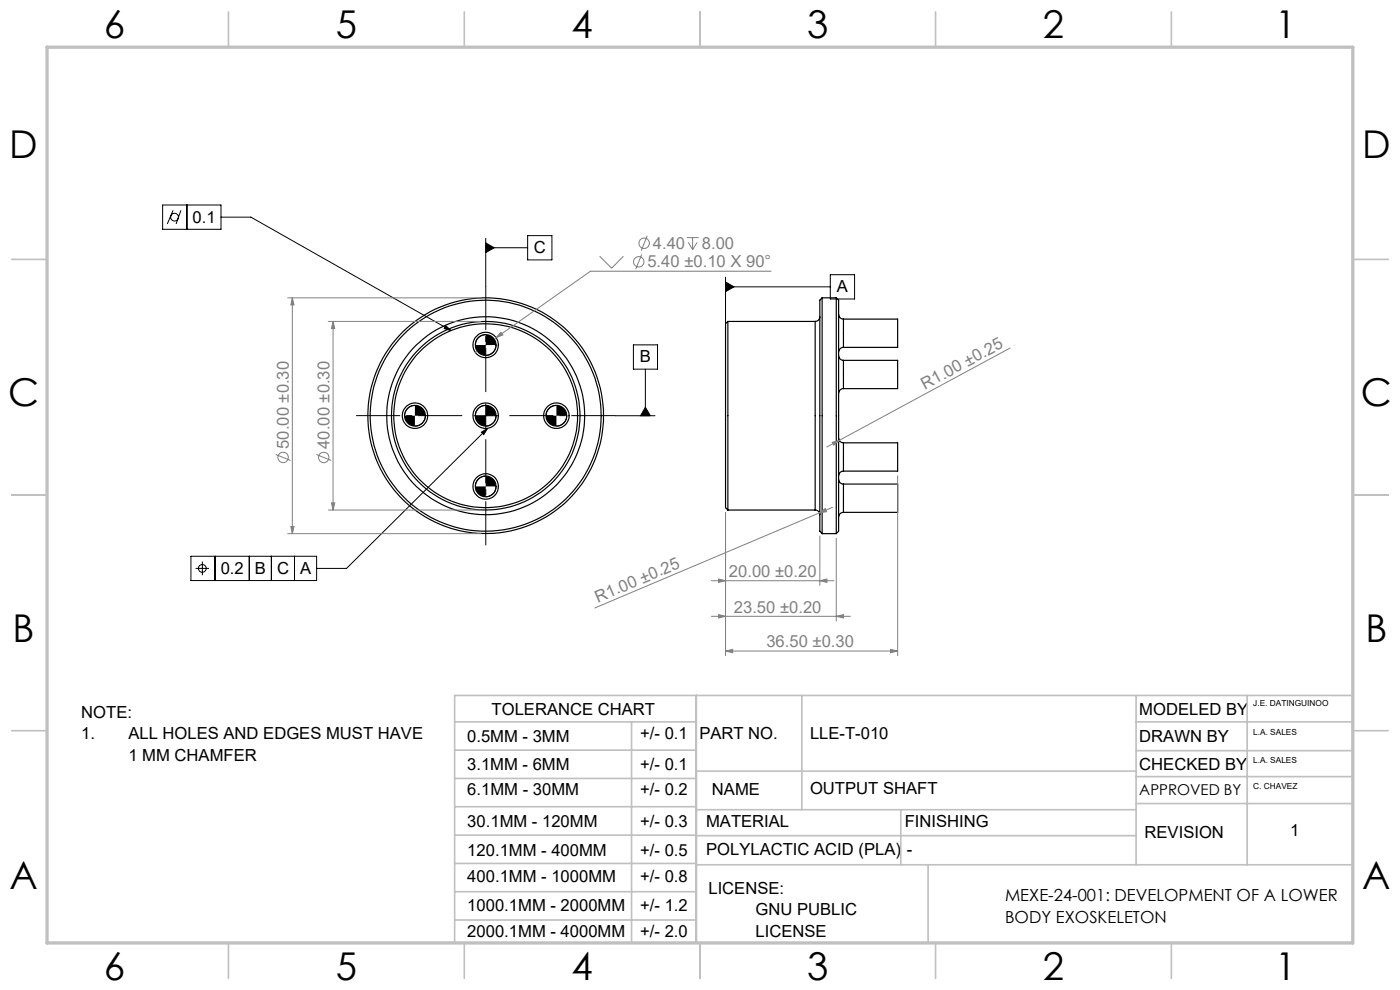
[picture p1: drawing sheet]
<svg xmlns="http://www.w3.org/2000/svg" width="297mm" height="210mm" viewBox="0 0 297 210" stroke-linecap="round" stroke-linejoin="round" font-family="sans-serif">
<g fill="none" stroke="#000" stroke-width=".25">
<path d="M154.4 68.2v40M154.4 68.2l-.5 .5v39l.5 .5M154.4 68.2h18.5M172.9 68.2v40M173.9 67.2a.96 .96 0 0 1-1 1M174.4 63.2v50M174.4 63.2l-.5 .5v49l.5 .5M174.4 63.2h3M177.4 63.2v50M177.4 63.2l.5 .5v49l-.5 .5M177.9 75.5a1.02 1.02 0 0 0 1 .9M177.9 66.7a1.02 1.02 0 0 0 1 1"/>
<path d="M178.9 73.7a1.02 1.02 0 0 0-1 1M178.9 76.4h11.5v6h-11.5M178.9 67.7h11.5v6h-11.5M178.9 76.4v6M178.9 67.7v6M177.9 92.9a1.02 1.02 0 0 0 1 1M178.9 99.9a1.02 1.02 0 0 0-1 1M178.9 82.4a1.02 1.02 0 0 0-1 1M178.9 93.9h11.5v6h-11.5M178.9 93.9v6M154.4 108.2h18.5M172.9 108.2a.96 .96 0 0 1 1 1"/>
<path d="M174.4 113.2h3M177.9 101.7a1.02 1.02 0 0 0 1 1M178.9 108.7a1.02 1.02 0 0 0-1 1M178.9 102.7h11.5v6h-11.5M178.9 102.7v6"/>
<circle cx="103" cy="73.2" r="2.21"/>
<circle cx="103" cy="73.2" r="2.7"/>
<circle cx="88" cy="88.2" r="2.21"/>
<circle cx="88" cy="88.2" r="2.7"/>
<circle cx="103" cy="88.2" r="19.5"/>
<circle cx="103" cy="88.2" r="2.21"/>
<circle cx="103" cy="88.2" r="2.7"/>
<circle cx="103" cy="88.2" r="24.5"/>
<circle cx="103" cy="88.2" r="25"/>
<circle cx="103" cy="88.2" r="21"/>
<circle cx="103" cy="88.2" r="20"/>
<circle cx="118" cy="88.2" r="2.7"/>
<circle cx="118" cy="88.2" r="2.19"/>
<circle cx="103" cy="103.2" r="2.21"/>
<circle cx="103" cy="103.2" r="2.7"/>
</g>
<g fill="none" stroke="#808080" stroke-width=".21">
<path d="M127.2 54.4l2.6 2.5 2.5-2.5M136.1 54l-1.2 3.1M137.3 50l-1.3 3.2M145.7 50.4h2.5M146 51.4l.9 1.5M146.9 50.4v2.5M147.9 51.4l-1 1.5M163.6 57.5h-38.3l-24.5 17.2M61 63.2h41M62 63.2l.4 1.5h-.7zM62 63.2v50M69.6 68.2h32.4"/>
<path d="M70.7 68.2l.3 1.5h-.7zM70.7 68.2v40M106.3 70.5l.4 .5-1.5 .6zM214.3 73.8l-36.3 19.6M58.5 96.4l3.1 1.3M67.1 96.4l3.2 1.3M176.6 93.8l1.4-.4-1.1 1zM178 93.4l-2.6 1.4M61 113.2h41M61.7 111.7h.7l-.4 1.5zM69.6 108.2h32.4M70.3 106.7h.7l-.3 1.5z"/>
<path d="M153.9 108.7v30.4M173.8 108.8l1.3-.9 .3 .6zM173.9 113.7v10.5M176.6 107.6l-50.4 21.4M177.4 114.2v17.6M190.4 100.9v38.2M150.9 130.7h29.5M150.9 123.2h26M152.4 130.4l1.5 .3-1.5 .4zM152.4 122.8l1.5 .4-1.5 .3zM153.9 138.1l1.5-.3v.7zM153.9 138.1h36.5"/>
<path d="M173.9 123.2l1.5-.4v.7zM177.4 130.7l1.5-.3v.7zM188.9 137.8l1.5 .3-1.5 .4z"/>
<circle cx="135.5" cy="55.5" r="1.09"/>
<circle cx="136.7" cy="51.6" r="1.1"/>
<circle cx="60.1" cy="97" r="1.11"/>
<circle cx="68.7" cy="97" r="1.11"/>
</g>
<g fill="none" stroke="#000" stroke-width=".21">
<path d="M34.5 43.5h12.4v5.1h-12.4zM36.7 44.6l-1.2 2.9M38.4 44.6l-1 2.9M39.7 43.5v5.1M46.9 46.1h6.3l42.5 24M103 51.5l1.8 1.1-1.8 1zM103 50.5v10.2M103 52.6h8.9M111.9 50h5.2v5.1h-5.2zM153.9 59.8l1.8 1-1.8 1.1zM153.9 58.8v9.9M176.1 58.3h5.2v5.1h-5.2z"/>
<path d="M94.5 69.1l1.2 1-1.5-.4zM103 71a2.29 2.29 0 0 0-2.2 2.2M105.2 73.2a2.17 2.17 0 0 1-2.2 2.2M134.4 73.2h5.1v5.1h-5.1zM136.9 78.3v9.9M153.9 60.8h22.2M88 86a2.17 2.17 0 0 0-2.2 2.2M90.2 88.2a2.17 2.17 0 0 1-2.2 2.2M100.5 88.2h5.1M102.1 91.7l1.3-.8-.8 1.3zM103 86a2.23 2.23 0 0 0-2.2 2.2M103 85.7v5"/>
<path d="M103.4 90.9l-29.9 29.7h-6.3M105.2 88.2a2.17 2.17 0 0 1-2.2 2.2M118 86a2.23 2.23 0 0 0-2.2 2.2M120.2 88.2a2.17 2.17 0 0 1-2.2 2.2M130.5 88.2h8.5M136.9 86.4l1.1 1.8h-2.1zM40.5 118h26.7v5.1h-26.7zM42.9 119.1v2.9M45.6 118v5.1M52.9 118v5.1M57.6 118v5.1M62.5 118v5.1"/>
<path d="M103 101a2.23 2.23 0 0 0-2.2 2.2M105.2 103.2a2.17 2.17 0 0 1-2.2 2.2M41.5 120.6h2.8"/>
<circle cx="37" cy="46.1" r=".83"/>
<circle cx="42.9" cy="120.6" r=".83"/>
</g>
<path d="M98.1 88.2h-22.5M103.1 83.2v-22.5M103.1 93.2v22.5M108.1 88.2h22.5" fill="none" stroke="#000" stroke-width=".21" stroke-dasharray="15.2 1.3 1.3 1.3" stroke-dashoffset="5.9" stroke-linecap="butt"/>
<g fill="none" stroke="#c0c0c0" stroke-width=".35">
<path d="M48.5 2.5v7.5M98.5 2.5v7.5M148.5 2.5v7.5M198.5 2.5v7.5M248.5 2.5v7.5M2.5 55h7.5M287 55h7.5M2.5 105h7.5M287 105h7.5M2.5 155h7.5M96.4 147.5h190.6v52.5h-190.6zM96.4 153.1h51.3"/>
<path d="M96.4 159.1h51.3M134 153.1v46.9M147.7 147.5v52.5M170.1 147.5v24.3M241 147.5v35.9M241 153.1h46M241 159.2h46M264.6 147.5v35.9M287 155h7.5M96.4 165.1h51.3M96.4 171.1h51.3M96.4 177.2h51.3"/>
<path d="M147.7 163.6h93.3M147.7 171.8h93.3M147.7 177.3h93.3M191.1 171.8v11.6M241 164.7h46M241 170.5h46M96.4 183.2h51.3M96.4 189.2h51.3M96.4 195.1h51.3M147.7 183.4h139.3M196.9 183.4v16.6M48.5 200v7.5"/>
<path d="M98.5 200v7.5M148.5 200v7.5M198.5 200v7.5M248.5 200v7.5"/>
</g>
<path d="M10 10h277v190h-277z" fill="none" stroke="#c0c0c0" stroke-width=".7"/>
<path d="M102.1 91.7l1.3-.8-.8 1.3zM94.5 69.1l1.2 1-1.5-.4zM136.9 86.4l1.1 1.8h-2.1zM103 51.5l1.8 1.1-1.8 1zM85.8 88.2a2.17 2.17 0 0 0 2.2 2.2v-2.2zM88 86v2.2h2.2a2.17 2.17 0 0 0-2.2-2.2zM100.8 103.2a2.23 2.23 0 0 0 2.2 2.2v-2.2zM103 101v2.2h2.2a2.17 2.17 0 0 0-2.2-2.2zM115.8 88.2a2.23 2.23 0 0 0 2.2 2.2v-2.2zM118 86v2.2h2.2a2.17 2.17 0 0 0-2.2-2.2zM100.8 73.2a2.23 2.23 0 0 0 2.2 2.2v-2.2zM103 71v2.2h2.2a2.23 2.23 0 0 0-2.2-2.2zM100.8 88.2a2.23 2.23 0 0 0 2.2 2.2v-2.2zM103 86v2.2h2.2a2.17 2.17 0 0 0-2.2-2.2zM153.9 59.8l1.8 1-1.8 1.1z" fill="#000"/>
<g fill="#808080">
<path d="M173.8 108.8l1.3-.9 .3 .6z"/>
<path d="M176.6 93.8l1.4-.4-1.1 1z"/>
<path d="M177.4 130.7l1.5-.3v.7zM152.4 130.4l1.5 .3-1.5 .4z"/>
<path d="M106.3 70.5l-1.1 1.1 1.5-.6zM152.4 122.8l1.5 .4-1.5 .3zM173.9 123.2l1.5-.4v.7zM153.9 138.1l1.5-.3v.7zM188.9 137.8l1.5 .3-1.5 .4z"/>
<path d="M62 63.2l.4 1.5h-.7zM61.7 111.7h.7l-.4 1.5zM70.7 68.2l.3 1.5h-.7zM70.3 106.7h.7l-.3 1.5z"/>
</g>
<g font-size="8.1">
<text x="22" y="8">6</text>
<text x="71.2" y="8">5</text>
<text x="121.2" y="8">4</text>
<text x="171.2" y="8">3</text>
<text x="221.2" y="8">2</text>
<text x="270.5" y="8">1</text>
<text x="2" y="33.6">D</text>
<text x="289" y="33.6">D</text>
<text x="1.7" y="86.1">C</text>
<text x="288.7" y="86.1">C</text>
<text x="2.7" y="136.1">B</text>
<text x="289.7" y="136.1">B</text>
<text x="2" y="188.6">A</text>
<text x="289" y="188.6">A</text>
<text x="22" y="208">6</text>
<text x="71.2" y="208">5</text>
<text x="121.2" y="208">4</text>
<text x="171.2" y="208">3</text>
<text x="221.2" y="208">2</text>
<text x="270.5" y="208">1</text>
</g>
<g font-size="3.5">
<text x="40.8" y="47.2">0.1</text>
<text x="113.3" y="53.7">C</text>
<text x="177.6" y="62">A</text>
<text x="135.8" y="76.9">B</text>
<text x="46.8" y="121.7">0.2</text>
<text x="54.1" y="121.7">B</text>
<text x="58.8" y="121.7">C</text>
<text x="63.7" y="121.7">A</text>
<text x="17.2" y="152.3">NOTE:</text>
<text x="104.3" y="151.7">TOLERANCE CHART</text>
<text x="241.7" y="151.7">MODELED BY</text>
<text x="17.2" y="156.9">1.</text>
<text x="27.2" y="156.9">ALL HOLES AND EDGES MUST HAVE</text>
<text x="27.2" y="161.4">1 MM CHAMFER</text>
<text x="99.1" y="157.5">0.5MM - 3MM</text>
<text x="135.8" y="156.7">+/- 0.1</text>
<text x="148.4" y="156.7">PART NO.</text>
<text x="171.8" y="156.9">LLE-T-010</text>
<text x="241.7" y="157.5">DRAWN BY</text>
<text x="99.1" y="163.3">3.1MM - 6MM</text>
<text x="135.8" y="163.3">+/- 0.1</text>
<text x="241.7" y="163.3">CHECKED BY</text>
<text x="99.1" y="168.6">6.1MM - 30MM</text>
<text x="135.8" y="168.6">+/- 0.2</text>
<text x="151" y="168.6">NAME</text>
<text x="171.8" y="168.4">OUTPUT SHAFT</text>
<text x="99.1" y="175.4">30.1MM - 120MM</text>
<text x="135.8" y="175.4">+/- 0.3</text>
<text x="149.8" y="175.4">MATERIAL</text>
<text x="191.9" y="175.4">FINISHING</text>
<text x="242.8" y="177.8">REVISION</text>
<text x="273.7" y="177.3">1</text>
<text x="99.1" y="181.6">120.1MM - 400MM</text>
<text x="135.8" y="181.6">+/- 0.5</text>
<text x="149.8" y="181.3">POLYLACTIC ACID (PLA)</text>
<text x="192.3" y="181.3">-</text>
<text x="99.1" y="187">400.1MM - 1000MM</text>
<text x="135.8" y="187">+/- 0.8</text>
<text x="150.3" y="189.6">LICENSE:</text>
<text x="213.2" y="191.2">MEXE-24-001: DEVELOPMENT OF A LOWER</text>
<text x="99.1" y="193.3">1000.1MM - 2000MM</text>
<text x="135.8" y="193.3">+/- 1.2</text>
<text x="160.3" y="194.1">GNU PUBLIC</text>
<text x="213.2" y="195.7">BODY EXOSKELETON</text>
<text x="99.1" y="198.7">2000.1MM - 4000MM</text>
<text x="135.8" y="198.7">+/- 2.0</text>
<text x="160.3" y="198.7">LICENSE</text>
</g>
<g font-size="3.5" fill="#808080">
<text x="138.5" y="52.8">4.40</text>
<text x="148.9" y="52.8">8.00</text>
<text x="137.3" y="56.7">5.40 ±0.10 X 90°</text>
<text x="196.2" y="82.7" transform="rotate(-28 196.2 82.7)">R1.00 ±0.25</text>
<text x="61.3" y="95.2" transform="rotate(-90 61.3 95.2)">50.00 ±0.30</text>
<text x="69.9" y="95.2" transform="rotate(-90 69.9 95.2)">40.00 ±0.30</text>
<text x="154.6" y="122.4">20.00 ±0.20</text>
<text x="126.8" y="127.8" transform="rotate(-23 126.8 127.8)">R1.00 ±0.25</text>
<text x="155.7" y="129.9">23.50 ±0.20</text>
<text x="162.6" y="137.3">36.50 ±0.30</text>
</g>
<text font-size="3.2" x="241.7" y="168.6">APPROVED BY</text>
<g font-size="1.8">
<text x="265.9" y="149.8">J.E. DATINGUINOO</text>
<text x="265.9" y="155.8">L.A. SALES</text>
<text x="265.9" y="161.8">L.A. SALES</text>
<text x="265.9" y="167.3">C. CHAVEZ</text>
</g>
</svg>
